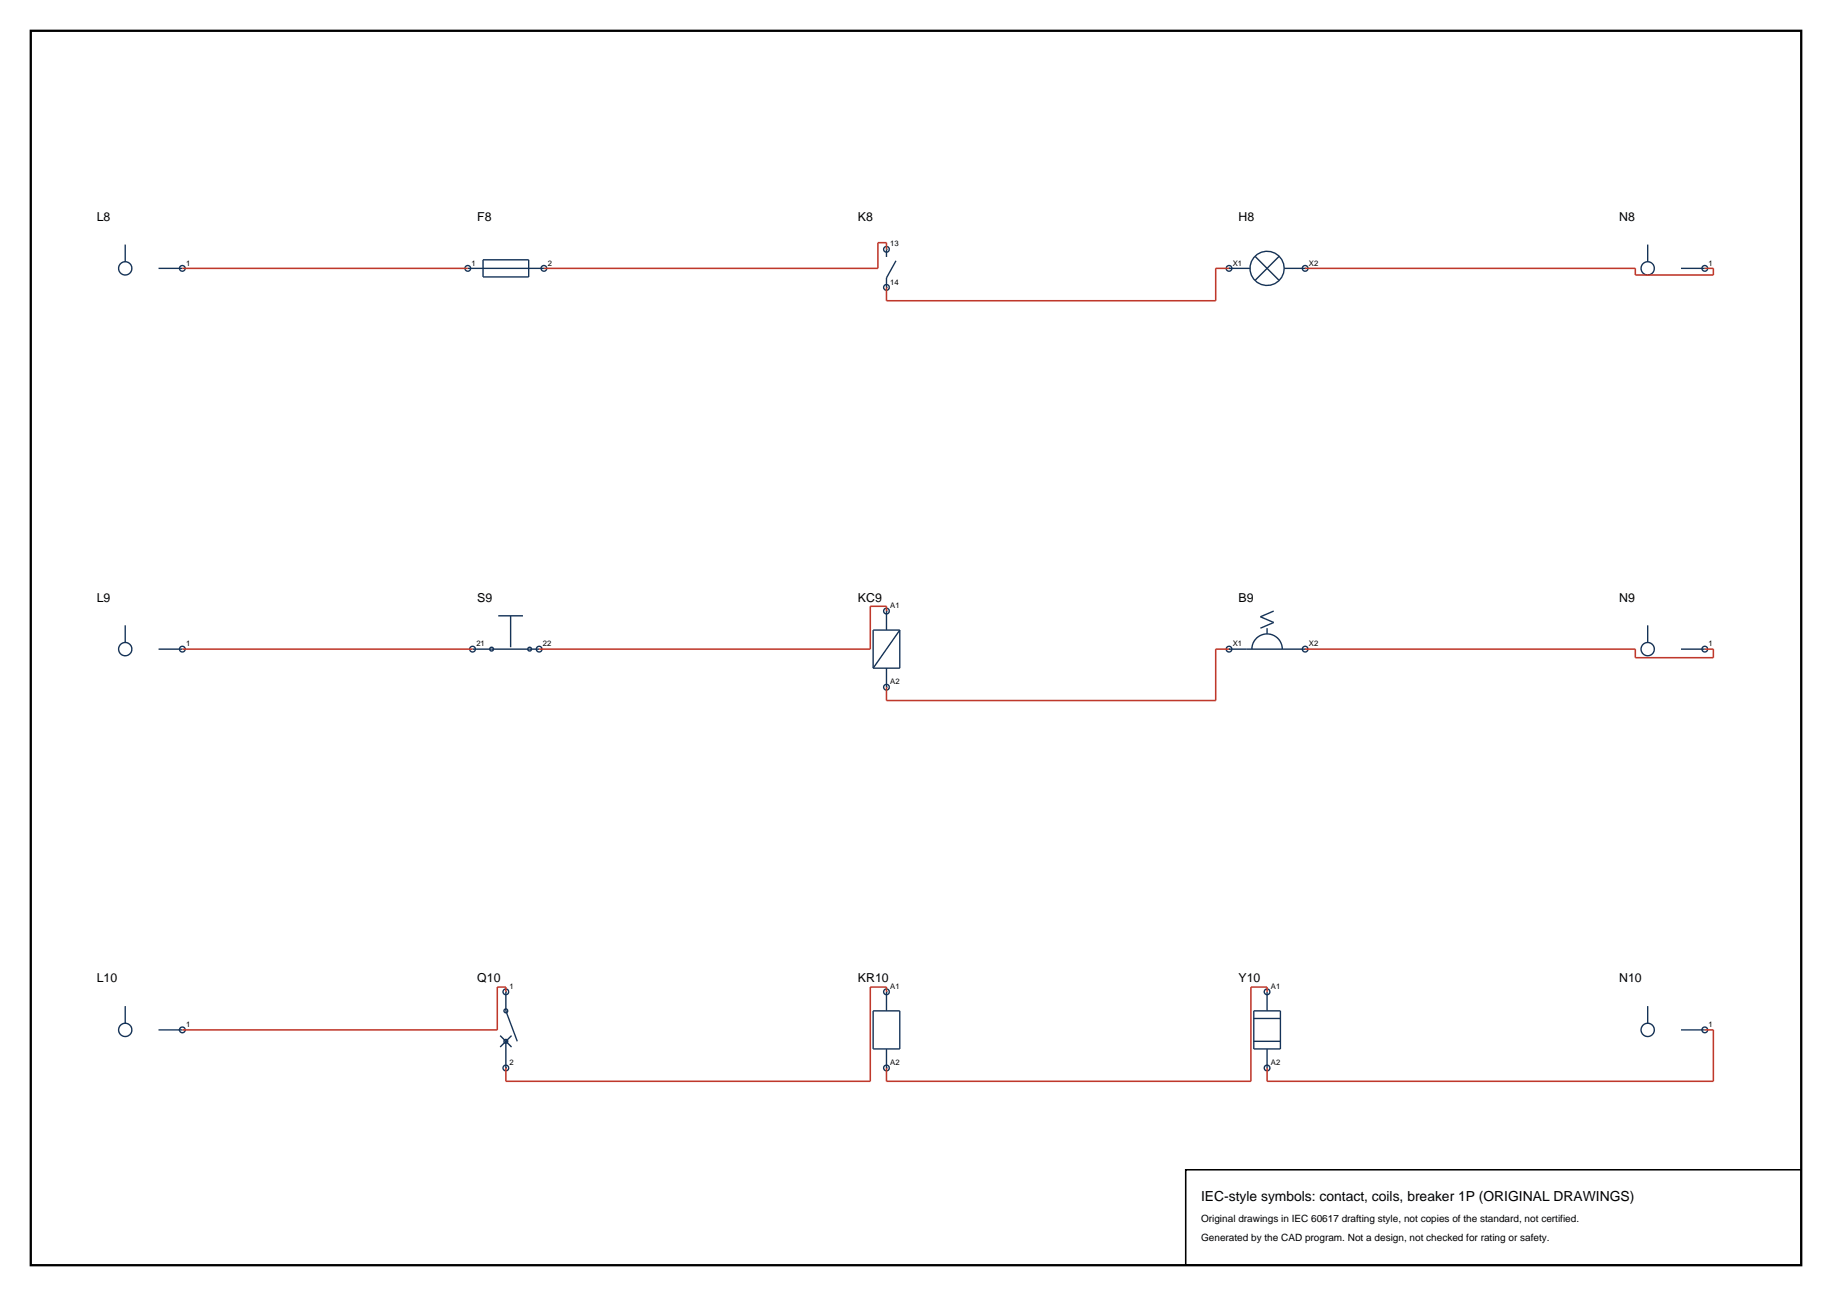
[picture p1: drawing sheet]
<svg xmlns="http://www.w3.org/2000/svg" width="420mm" height="297mm" viewBox="0 0 420 297" stroke-linecap="round" stroke-linejoin="round" font-family="sans-serif">
<path d="M7.1 7.1h405.8v282.8h-405.8z" fill="none" stroke="#000" stroke-width=".53"/>
<g fill="none" stroke="#143359" stroke-width=".32">
<path d="M28.7 56v4M110.7 59.5h10.5v4h-10.5zM203.2 57.1v1.8M205.4 59.8l-2.2 3.9v2.2M287.7 58.7l5.6 5.6M293.3 58.7l-5.6 5.6M377.7 56v4M36.3 61.5h5.5M107.2 61.5h17.5M281.8 61.5h4.8M294.4 61.5h4.8M385.4 61.5h5.4"/>
<path d="M28.7 143.3v3.9M36.3 148.8h5.5M108.3 148.8h15.3M114.2 141.1h5.7M117.1 141.1v7.2M203.2 140v4.4M203.2 153.1v4.4M206.3 144.4v8.7h-6.1M206.3 144.4h-6.1v8.7M206.3 144.4l-6.1 8.7M281.8 148.8h17.4M287 148.8a3.5 3.5 0 0 1 3.5-3.5 3.5 3.5 0 0 1 3.5 3.5"/>
<path d="M290.5 144v1.3M292 140l-3 1.3 3 1.4-3 1.3M377.7 143.3v3.9M385.4 148.8h5.4M28.7 230.6v3.9M36.3 236h5.5M114.7 237.3l2.6 2.6M116 227.3v4.4l2.6 6.9M116 238.6v6.1M117.3 237.3l-2.6 2.6M200.2 231.7h6.1v8.7h-6.1zM203.2 227.3v4.4"/>
<path d="M287.4 231.7h6.1v8.7h-6.1zM287.4 233.4h6.1M287.4 238.6h6.1M290.5 227.3v4.4M290.5 227.3h.1M377.7 230.6v3.9M385.4 236h5.4M203.2 240.4v4.3M290.5 240.4v4.3M290.5 244.7h.1"/>
<circle cx="203.2" cy="57.1" r=".65"/>
<circle cx="28.7" cy="61.5" r="1.53"/>
<circle cx="41.8" cy="61.5" r=".65"/>
<circle cx="107.2" cy="61.5" r=".65"/>
<circle cx="124.7" cy="61.5" r=".65"/>
<circle cx="203.2" cy="65.9" r=".65"/>
<circle cx="281.8" cy="61.5" r=".65"/>
<circle cx="290.5" cy="61.5" r="3.9"/>
<circle cx="299.2" cy="61.5" r=".65"/>
<circle cx="377.7" cy="61.5" r="1.53"/>
<circle cx="390.8" cy="61.5" r=".65"/>
<circle cx="28.7" cy="148.8" r="1.53"/>
<circle cx="41.8" cy="148.8" r=".66"/>
<circle cx="108.3" cy="148.8" r=".65"/>
<circle cx="112.7" cy="148.8" r=".44"/>
<circle cx="121.4" cy="148.8" r=".44"/>
<circle cx="123.6" cy="148.8" r=".66"/>
<circle cx="203.2" cy="140" r=".65"/>
<circle cx="203.2" cy="157.5" r=".65"/>
<circle cx="281.8" cy="148.8" r=".65"/>
<circle cx="299.2" cy="148.8" r=".65"/>
<circle cx="377.7" cy="148.8" r="1.53"/>
<circle cx="390.8" cy="148.8" r=".66"/>
<circle cx="28.7" cy="236" r="1.53"/>
<circle cx="41.8" cy="236" r=".65"/>
<circle cx="116" cy="238.6" r=".44"/>
<circle cx="116" cy="231.7" r=".44"/>
<circle cx="116" cy="227.3" r=".65"/>
<circle cx="203.2" cy="227.3" r=".65"/>
<circle cx="290.5" cy="227.3" r=".65"/>
<circle cx="377.7" cy="236" r="1.53"/>
<circle cx="390.8" cy="236" r=".65"/>
<circle cx="116" cy="244.7" r=".65"/>
<circle cx="203.2" cy="244.7" r=".65"/>
<circle cx="290.5" cy="244.7" r=".65"/>
</g>
<path d="M203.2 57.1v-1.5h-1.9v5.9h-76.6M41.8 61.5h65.4M281.8 61.5h-3.1v7.4h-75.5v-3M299.2 61.5h75.7v1.5h17.9v-1.5h-2M41.8 148.8h66.5M203.2 140v-1.1h-3.7v9.9h-75.9M281.8 148.8h-3.1v11.7h-75.5v-3M299.2 148.8h75.7v1.9h17.9v-1.9h-2M116 227.3v-1.1h-2v9.8h-72.2M203.2 227.3v-1.1h-3.7v21.6h-83.5v-3.1M290.5 227.3v-1.1h-3.7v21.6h-83.6v-3.1M390.8 236h2v11.8h-102.3v-3.1" fill="none" stroke="#bf382b" stroke-width=".35"/>
<path d="M271.8 268.1h141.1v21.8h-141.1z" fill="none" stroke="#000" stroke-width=".35"/>
<text font-size="3.2" x="275.4" y="275.1">IEC-style symbols: contact, coils, breaker 1P (ORIGINAL DRAWINGS)</text>
<g font-size="2.8">
<text x="22.2" y="50.6">L8</text>
<text x="109.4" y="50.6">F8</text>
<text x="196.7" y="50.6">K8</text>
<text x="283.9" y="50.6">H8</text>
<text x="371.2" y="50.6">N8</text>
<text x="22.2" y="137.9">L9</text>
<text x="109.4" y="137.9">S9</text>
<text x="196.7" y="137.9">KC9</text>
<text x="283.9" y="137.9">B9</text>
<text x="371.2" y="137.9">N9</text>
<text x="22.2" y="225.1">L10</text>
<text x="109.4" y="225.1">Q10</text>
<text x="196.7" y="225.1">KR10</text>
<text x="283.9" y="225.1">Y10</text>
<text x="371.2" y="225.1">N10</text>
</g>
<g font-size="2.3">
<text x="275.4" y="280.1">Original drawings in IEC 60617 drafting style, not copies of the standard, not certified.</text>
<text x="275.4" y="284.3">Generated by the CAD program. Not a design, not checked for rating or safety.</text>
</g>
<g font-size="1.8">
<text x="204.1" y="56.5">13</text>
<text x="42.7" y="60.8">1</text>
<text x="108.1" y="60.8">1</text>
<text x="125.6" y="60.8">2</text>
<text x="204.1" y="65.2">14</text>
<text x="282.6" y="60.8">X1</text>
<text x="300.1" y="60.8">X2</text>
<text x="391.7" y="60.8">1</text>
<text x="204.1" y="139.4">A1</text>
<text x="42.7" y="148.1">1</text>
<text x="109.2" y="148.1">21</text>
<text x="124.5" y="148.1">22</text>
<text x="282.6" y="148.1">X1</text>
<text x="300.1" y="148.1">X2</text>
<text x="391.7" y="148.1">1</text>
<text x="204.1" y="156.8">A2</text>
<text x="116.8" y="226.6">1</text>
<text x="204.1" y="226.6">A1</text>
<text x="291.4" y="226.6">A1</text>
<text x="42.7" y="235.4">1</text>
<text x="391.7" y="235.4">1</text>
<text x="116.8" y="244.1">2</text>
<text x="204.1" y="244.1">A2</text>
<text x="291.4" y="244.1">A2</text>
</g>
</svg>
